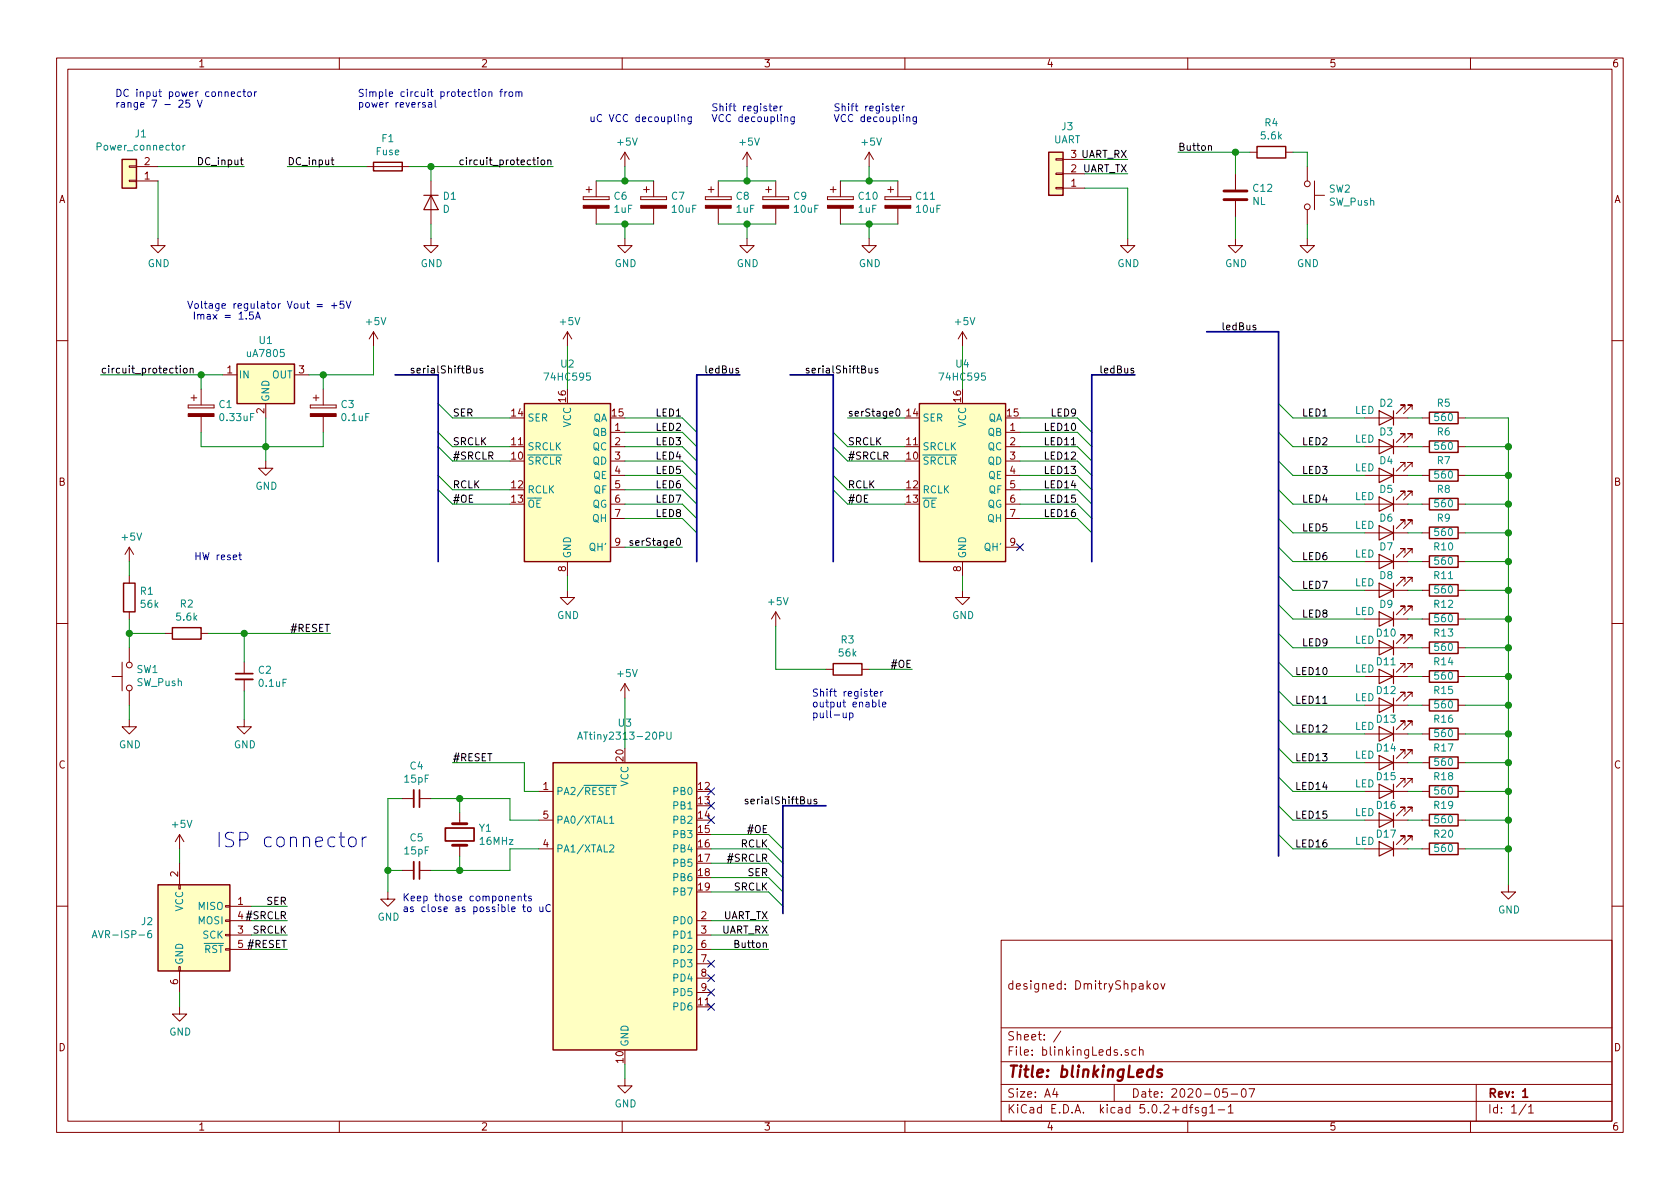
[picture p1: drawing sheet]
EESchema Schematic File Version 4
EELAYER 26 0
EELAYER END
$Descr A4 11693 8268
encoding utf-8
Sheet 1 1
Title "blinkingLeds"
Date "2020-05-07"
Rev "1"
Comp ""
Comment1 ""
Comment2 "designed: DmitryShpakov"
Comment3 ""
Comment4 ""
$EndDescr
$Comp
L Connector_Generic:Conn_01x02 J1
U 1 1
P 900 1250
F 0 "J1" H 820 925 50  0000 C CNN
F 1 "Power_connector" H 820 1016 50  0000 C CNN
F 2 "" H 900 1250 50  0001 C CNN
F 3 "~" H 900 1250 50  0001 C CNN
	1    900  1250
	-1   0    0    1   
$EndComp
$Comp
L power:GND #PWR0101
U 1 1
P 1100 1650
F 0 "#PWR0101" H 1100 1400 50  0001 C CNN
F 1 "GND" H 1105 1477 50  0000 C CNN
F 2 "" H 1100 1650 50  0001 C CNN
F 3 "" H 1100 1650 50  0001 C CNN
	1    1100 1650
	1    0    0    -1  
$EndComp
Wire Wire Line
	1100 1150 1700 1150
Text Label 1700 1150 2    50   ~ 0
DC_input
Text Notes 800  750  0    50   ~ 0
DC input power connector\nrange 7 - 25 V
$Comp
L Device:Fuse F1
U 1 1
P 2700 1150
F 0 "F1" V 2503 1150 50  0000 C CNN
F 1 "Fuse" V 2594 1150 50  0000 C CNN
F 2 "" V 2630 1150 50  0001 C CNN
F 3 "~" H 2700 1150 50  0001 C CNN
	1    2700 1150
	0    1    1    0   
$EndComp
$Comp
L Device:D D1
U 1 1
P 3000 1400
F 0 "D1" V 2954 1479 50  0000 L CNN
F 1 "D" V 3045 1479 50  0000 L CNN
F 2 "" H 3000 1400 50  0001 C CNN
F 3 "~" H 3000 1400 50  0001 C CNN
	1    3000 1400
	0    1    1    0   
$EndComp
$Comp
L power:GND #PWR0102
U 1 1
P 3000 1650
F 0 "#PWR0102" H 3000 1400 50  0001 C CNN
F 1 "GND" H 3005 1477 50  0000 C CNN
F 2 "" H 3000 1650 50  0001 C CNN
F 3 "" H 3000 1650 50  0001 C CNN
	1    3000 1650
	1    0    0    -1  
$EndComp
Wire Wire Line
	2550 1150 2000 1150
Text Label 2000 1150 0    50   ~ 0
DC_input
Wire Wire Line
	2850 1150 3000 1150
Wire Wire Line
	3000 1250 3000 1150
Connection ~ 3000 1150
Wire Wire Line
	3000 1150 3850 1150
Wire Wire Line
	3000 1550 3000 1650
Wire Wire Line
	1100 1250 1100 1650
Text Label 3850 1150 2    50   ~ 0
circuit_protection
Text Notes 2450 750  0    50   ~ 0
 Simple circuit protection from\n power reversal
$Comp
L Regulator_Linear:uA7805 U1
U 1 1
P 1850 2600
F 0 "U1" H 1850 2842 50  0000 C CNN
F 1 "uA7805" H 1850 2751 50  0000 C CNN
F 2 "" H 1875 2450 50  0001 L CIN
F 3 "http://www.ti.com/lit/ds/symlink/ua78.pdf" H 1850 2550 50  0001 C CNN
	1    1850 2600
	1    0    0    -1  
$EndComp
$Comp
L Device:CP C1
U 1 1
P 1400 2850
F 0 "C1" H 1518 2896 50  0000 L CNN
F 1 "0.33uF" H 1518 2805 50  0000 L CNN
F 2 "" H 1438 2700 50  0001 C CNN
F 3 "~" H 1400 2850 50  0001 C CNN
	1    1400 2850
	1    0    0    -1  
$EndComp
$Comp
L Device:CP C3
U 1 1
P 2250 2850
F 0 "C3" H 2368 2896 50  0000 L CNN
F 1 "0.1uF" H 2368 2805 50  0000 L CNN
F 2 "" H 2288 2700 50  0001 C CNN
F 3 "~" H 2250 2850 50  0001 C CNN
	1    2250 2850
	1    0    0    -1  
$EndComp
Wire Wire Line
	1400 3000 1400 3100
Wire Wire Line
	1400 3100 1850 3100
Wire Wire Line
	2250 3100 2250 3000
Wire Wire Line
	1850 2900 1850 3100
Connection ~ 1850 3100
Wire Wire Line
	1850 3100 2250 3100
$Comp
L power:GND #PWR0103
U 1 1
P 1850 3200
F 0 "#PWR0103" H 1850 2950 50  0001 C CNN
F 1 "GND" H 1855 3027 50  0000 C CNN
F 2 "" H 1850 3200 50  0001 C CNN
F 3 "" H 1850 3200 50  0001 C CNN
	1    1850 3200
	1    0    0    -1  
$EndComp
Wire Wire Line
	1850 3200 1850 3100
Wire Wire Line
	2150 2600 2250 2600
Wire Wire Line
	2250 2700 2250 2600
Connection ~ 2250 2600
Wire Wire Line
	2250 2600 2600 2600
Wire Wire Line
	1550 2600 1400 2600
Wire Wire Line
	1400 2700 1400 2600
Connection ~ 1400 2600
Wire Wire Line
	1400 2600 700  2600
Text Label 700  2600 0    50   ~ 0
circuit_protection
$Comp
L power:+5V #PWR0104
U 1 1
P 2600 2400
F 0 "#PWR0104" H 2600 2250 50  0001 C CNN
F 1 "+5V" H 2615 2573 50  0000 C CNN
F 2 "" H 2600 2400 50  0001 C CNN
F 3 "" H 2600 2400 50  0001 C CNN
	1    2600 2400
	1    0    0    -1  
$EndComp
Wire Wire Line
	2600 2400 2600 2600
Text Notes 1300 2300 0    50   ~ 0
Voltage regulator Vout = +5V\n Imax = 1.5A\n 
$Comp
L MCU_Microchip_ATtiny:ATtiny2313-20PU U3
U 1 1
P 4350 6300
F 0 "U3" H 4350 7578 50  0000 C CNN
F 1 "ATtiny2313-20PU" H 4350 7487 50  0000 C CNN
F 2 "Package_DIP:DIP-20_W7.62mm" H 4350 6300 50  0001 C CIN
F 3 "http://ww1.microchip.com/downloads/en/DeviceDoc/Atmel-2543-AVR-ATtiny2313_Datasheet.pdf" H 4350 6300 50  0001 C CNN
	1    4350 6300
	1    0    0    -1  
$EndComp
$Comp
L power:GND #PWR0105
U 1 1
P 4350 7500
F 0 "#PWR0105" H 4350 7250 50  0001 C CNN
F 1 "GND" H 4355 7327 50  0000 C CNN
F 2 "" H 4350 7500 50  0001 C CNN
F 3 "" H 4350 7500 50  0001 C CNN
	1    4350 7500
	1    0    0    -1  
$EndComp
Wire Wire Line
	4350 7400 4350 7500
$Comp
L Device:Crystal Y1
U 1 1
P 3200 5800
F 0 "Y1" V 3154 5931 50  0000 L CNN
F 1 "16MHz" V 3245 5931 50  0000 L CNN
F 2 "" H 3200 5800 50  0001 C CNN
F 3 "~" H 3200 5800 50  0001 C CNN
	1    3200 5800
	0    1    1    0   
$EndComp
$Comp
L Device:C_Small C4
U 1 1
P 2900 5550
F 0 "C4" V 2671 5550 50  0000 C CNN
F 1 "15pF" V 2762 5550 50  0000 C CNN
F 2 "" H 2900 5550 50  0001 C CNN
F 3 "~" H 2900 5550 50  0001 C CNN
	1    2900 5550
	0    1    1    0   
$EndComp
$Comp
L Device:C_Small C5
U 1 1
P 2900 6050
F 0 "C5" V 2671 6050 50  0000 C CNN
F 1 "15pF" V 2762 6050 50  0000 C CNN
F 2 "" H 2900 6050 50  0001 C CNN
F 3 "~" H 2900 6050 50  0001 C CNN
	1    2900 6050
	0    1    1    0   
$EndComp
Wire Wire Line
	3000 5550 3200 5550
Wire Wire Line
	3550 5550 3550 5700
Wire Wire Line
	3550 5700 3750 5700
Wire Wire Line
	3550 6050 3550 5900
Wire Wire Line
	3550 5900 3750 5900
Wire Wire Line
	2800 5550 2700 5550
Wire Wire Line
	2700 5550 2700 6050
Wire Wire Line
	2700 6050 2800 6050
$Comp
L power:GND #PWR0106
U 1 1
P 2700 6200
F 0 "#PWR0106" H 2700 5950 50  0001 C CNN
F 1 "GND" H 2705 6027 50  0000 C CNN
F 2 "" H 2700 6200 50  0001 C CNN
F 3 "" H 2700 6200 50  0001 C CNN
	1    2700 6200
	1    0    0    -1  
$EndComp
Wire Wire Line
	2700 6200 2700 6050
Connection ~ 2700 6050
Wire Wire Line
	3000 6050 3200 6050
Wire Wire Line
	3200 5650 3200 5550
Connection ~ 3200 5550
Wire Wire Line
	3200 5550 3550 5550
Wire Wire Line
	3200 5950 3200 6050
Connection ~ 3200 6050
Wire Wire Line
	3200 6050 3550 6050
Text Notes 2800 6350 0    50   ~ 0
Keep those components\nas close as possible to uC
Wire Wire Line
	3750 5500 3650 5500
Wire Wire Line
	3650 5500 3650 5300
Wire Wire Line
	3650 5300 3150 5300
Text Label 3150 5300 0    50   ~ 0
#RESET
$Comp
L power:+5V #PWR0107
U 1 1
P 4350 4850
F 0 "#PWR0107" H 4350 4700 50  0001 C CNN
F 1 "+5V" H 4365 5023 50  0000 C CNN
F 2 "" H 4350 4850 50  0001 C CNN
F 3 "" H 4350 4850 50  0001 C CNN
	1    4350 4850
	1    0    0    -1  
$EndComp
Wire Wire Line
	4350 4850 4350 5200
$Comp
L Device:CP C6
U 1 1
P 4150 1400
F 0 "C6" H 4268 1446 50  0000 L CNN
F 1 "1uF" H 4268 1355 50  0000 L CNN
F 2 "" H 4188 1250 50  0001 C CNN
F 3 "~" H 4150 1400 50  0001 C CNN
	1    4150 1400
	1    0    0    -1  
$EndComp
$Comp
L power:GND #PWR0108
U 1 1
P 4350 1650
F 0 "#PWR0108" H 4350 1400 50  0001 C CNN
F 1 "GND" H 4355 1477 50  0000 C CNN
F 2 "" H 4350 1650 50  0001 C CNN
F 3 "" H 4350 1650 50  0001 C CNN
	1    4350 1650
	1    0    0    -1  
$EndComp
$Comp
L power:+5V #PWR0109
U 1 1
P 4350 1150
F 0 "#PWR0109" H 4350 1000 50  0001 C CNN
F 1 "+5V" H 4365 1323 50  0000 C CNN
F 2 "" H 4350 1150 50  0001 C CNN
F 3 "" H 4350 1150 50  0001 C CNN
	1    4350 1150
	1    0    0    -1  
$EndComp
$Comp
L Device:CP C7
U 1 1
P 4550 1400
F 0 "C7" H 4668 1446 50  0000 L CNN
F 1 "10uF" H 4668 1355 50  0000 L CNN
F 2 "" H 4588 1250 50  0001 C CNN
F 3 "~" H 4550 1400 50  0001 C CNN
	1    4550 1400
	1    0    0    -1  
$EndComp
Wire Wire Line
	4150 1250 4350 1250
Wire Wire Line
	4150 1550 4350 1550
Wire Wire Line
	4350 1150 4350 1250
Connection ~ 4350 1250
Wire Wire Line
	4350 1250 4550 1250
Wire Wire Line
	4350 1650 4350 1550
Connection ~ 4350 1550
Wire Wire Line
	4350 1550 4550 1550
Text Notes 4100 850  0    50   ~ 0
uC VCC decoupling
$Comp
L Device:R R1
U 1 1
P 900 4150
F 0 "R1" H 970 4196 50  0000 L CNN
F 1 "56k" H 970 4105 50  0000 L CNN
F 2 "" V 830 4150 50  0001 C CNN
F 3 "~" H 900 4150 50  0001 C CNN
	1    900  4150
	1    0    0    -1  
$EndComp
$Comp
L Device:R R2
U 1 1
P 1300 4400
F 0 "R2" V 1093 4400 50  0000 C CNN
F 1 "5.6k" V 1184 4400 50  0000 C CNN
F 2 "" V 1230 4400 50  0001 C CNN
F 3 "~" H 1300 4400 50  0001 C CNN
	1    1300 4400
	0    1    1    0   
$EndComp
$Comp
L Switch:SW_Push SW1
U 1 1
P 900 4700
F 0 "SW1" V 946 4652 50  0000 R CNN
F 1 "SW_Push" V 855 4652 50  0000 R CNN
F 2 "" H 900 4900 50  0001 C CNN
F 3 "" H 900 4900 50  0001 C CNN
	1    900  4700
	0    -1   -1   0   
$EndComp
$Comp
L power:+5V #PWR0110
U 1 1
P 900 3900
F 0 "#PWR0110" H 900 3750 50  0001 C CNN
F 1 "+5V" H 915 4073 50  0000 C CNN
F 2 "" H 900 3900 50  0001 C CNN
F 3 "" H 900 3900 50  0001 C CNN
	1    900  3900
	1    0    0    -1  
$EndComp
$Comp
L power:GND #PWR0111
U 1 1
P 900 5000
F 0 "#PWR0111" H 900 4750 50  0001 C CNN
F 1 "GND" H 905 4827 50  0000 C CNN
F 2 "" H 900 5000 50  0001 C CNN
F 3 "" H 900 5000 50  0001 C CNN
	1    900  5000
	1    0    0    -1  
$EndComp
$Comp
L Device:C_Small C2
U 1 1
P 1700 4700
F 0 "C2" H 1792 4746 50  0000 L CNN
F 1 "0.1uF" H 1792 4655 50  0000 L CNN
F 2 "" H 1700 4700 50  0001 C CNN
F 3 "~" H 1700 4700 50  0001 C CNN
	1    1700 4700
	1    0    0    -1  
$EndComp
Wire Wire Line
	900  3900 900  4000
Wire Wire Line
	900  4300 900  4400
Wire Wire Line
	900  4900 900  5000
Wire Wire Line
	1150 4400 900  4400
Connection ~ 900  4400
Wire Wire Line
	900  4400 900  4500
Wire Wire Line
	1450 4400 1700 4400
Wire Wire Line
	1700 4400 1700 4600
$Comp
L power:GND #PWR0112
U 1 1
P 1700 5000
F 0 "#PWR0112" H 1700 4750 50  0001 C CNN
F 1 "GND" H 1705 4827 50  0000 C CNN
F 2 "" H 1700 5000 50  0001 C CNN
F 3 "" H 1700 5000 50  0001 C CNN
	1    1700 5000
	1    0    0    -1  
$EndComp
Wire Wire Line
	1700 4800 1700 5000
Text Label 2300 4400 2    50   ~ 0
#RESET
Wire Wire Line
	1700 4400 2300 4400
Connection ~ 1700 4400
Text Notes 1350 3900 0    50   ~ 0
HW reset
$Comp
L Connector:AVR-ISP-6 J2
U 1 1
P 1350 6500
F 0 "J2" H 1070 6596 50  0000 R CNN
F 1 "AVR-ISP-6" H 1070 6505 50  0000 R CNN
F 2 "" V 1100 6550 50  0001 C CNN
F 3 " ~" H 75  5950 50  0001 C CNN
	1    1350 6500
	1    0    0    -1  
$EndComp
$Comp
L power:+5V #PWR0113
U 1 1
P 1250 5900
F 0 "#PWR0113" H 1250 5750 50  0001 C CNN
F 1 "+5V" H 1265 6073 50  0000 C CNN
F 2 "" H 1250 5900 50  0001 C CNN
F 3 "" H 1250 5900 50  0001 C CNN
	1    1250 5900
	1    0    0    -1  
$EndComp
$Comp
L power:GND #PWR0114
U 1 1
P 1250 7000
F 0 "#PWR0114" H 1250 6750 50  0001 C CNN
F 1 "GND" H 1255 6827 50  0000 C CNN
F 2 "" H 1250 7000 50  0001 C CNN
F 3 "" H 1250 7000 50  0001 C CNN
	1    1250 7000
	1    0    0    -1  
$EndComp
Wire Wire Line
	1250 5900 1250 6000
Wire Wire Line
	1250 6900 1250 7000
Wire Wire Line
	1750 6300 2000 6300
Wire Wire Line
	1750 6400 2000 6400
Wire Wire Line
	1750 6500 2000 6500
Wire Wire Line
	1750 6600 2000 6600
Text Notes 1500 5900 0    100  ~ 0
ISP connector
$Comp
L Connector_Generic:Conn_01x03 J3
U 1 1
P 7350 1200
F 0 "J3" H 7270 875 50  0000 C CNN
F 1 "UART" H 7270 966 50  0000 C CNN
F 2 "" H 7350 1200 50  0001 C CNN
F 3 "~" H 7350 1200 50  0001 C CNN
	1    7350 1200
	-1   0    0    1   
$EndComp
$Comp
L power:GND #PWR0115
U 1 1
P 7850 1650
F 0 "#PWR0115" H 7850 1400 50  0001 C CNN
F 1 "GND" H 7855 1477 50  0000 C CNN
F 2 "" H 7850 1650 50  0001 C CNN
F 3 "" H 7850 1650 50  0001 C CNN
	1    7850 1650
	1    0    0    -1  
$EndComp
Text Label 7850 1100 2    50   ~ 0
UART_RX
Text Label 7850 1200 2    50   ~ 0
UART_TX
Text Label 5350 6400 2    50   ~ 0
UART_TX
Text Label 5350 6500 2    50   ~ 0
UART_RX
Wire Wire Line
	4950 6400 5350 6400
Wire Wire Line
	4950 6500 5350 6500
Wire Wire Line
	4950 6600 5350 6600
Text Label 5350 6600 2    50   ~ 0
Button
$Comp
L Switch:SW_Push SW2
U 1 1
P 9100 1350
F 0 "SW2" V 9054 1498 50  0000 L CNN
F 1 "SW_Push" V 9145 1498 50  0000 L CNN
F 2 "" H 9100 1550 50  0001 C CNN
F 3 "" H 9100 1550 50  0001 C CNN
	1    9100 1350
	0    1    1    0   
$EndComp
$Comp
L Device:R R4
U 1 1
P 8850 1050
F 0 "R4" V 8643 1050 50  0000 C CNN
F 1 "5.6k" V 8734 1050 50  0000 C CNN
F 2 "" V 8780 1050 50  0001 C CNN
F 3 "~" H 8850 1050 50  0001 C CNN
	1    8850 1050
	0    1    1    0   
$EndComp
$Comp
L Device:C C12
U 1 1
P 8600 1350
F 0 "C12" H 8485 1304 50  0000 R CNN
F 1 "NL" H 8485 1395 50  0000 R CNN
F 2 "" H 8638 1200 50  0001 C CNN
F 3 "~" H 8600 1350 50  0001 C CNN
	1    8600 1350
	-1   0    0    1   
$EndComp
$Comp
L power:GND #PWR0116
U 1 1
P 9100 1650
F 0 "#PWR0116" H 9100 1400 50  0001 C CNN
F 1 "GND" H 9105 1477 50  0000 C CNN
F 2 "" H 9100 1650 50  0001 C CNN
F 3 "" H 9100 1650 50  0001 C CNN
	1    9100 1650
	1    0    0    -1  
$EndComp
Wire Wire Line
	9100 1550 9100 1650
Wire Wire Line
	9000 1050 9100 1050
Wire Wire Line
	9100 1050 9100 1150
Wire Wire Line
	8700 1050 8600 1050
Wire Wire Line
	8600 1200 8600 1050
$Comp
L power:GND #PWR0117
U 1 1
P 8600 1650
F 0 "#PWR0117" H 8600 1400 50  0001 C CNN
F 1 "GND" H 8605 1477 50  0000 C CNN
F 2 "" H 8600 1650 50  0001 C CNN
F 3 "" H 8600 1650 50  0001 C CNN
	1    8600 1650
	1    0    0    -1  
$EndComp
Wire Wire Line
	8600 1500 8600 1650
Text Label 8200 1050 0    50   ~ 0
Button
Wire Wire Line
	8600 1050 8200 1050
Connection ~ 8600 1050
$Comp
L 74xx:74HC595 U4
U 1 1
P 6700 3300
F 0 "U4" H 6700 4078 50  0000 C CNN
F 1 "74HC595" H 6700 3987 50  0000 C CNN
F 2 "" H 6700 3300 50  0001 C CNN
F 3 "http://www.ti.com/lit/ds/symlink/sn74hc595.pdf" H 6700 3300 50  0001 C CNN
	1    6700 3300
	1    0    0    -1  
$EndComp
$Comp
L power:+5V #PWR0118
U 1 1
P 6700 2400
F 0 "#PWR0118" H 6700 2250 50  0001 C CNN
F 1 "+5V" H 6715 2573 50  0000 C CNN
F 2 "" H 6700 2400 50  0001 C CNN
F 3 "" H 6700 2400 50  0001 C CNN
	1    6700 2400
	1    0    0    -1  
$EndComp
Wire Wire Line
	6700 2400 6700 2700
$Comp
L power:GND #PWR0119
U 1 1
P 6700 4100
F 0 "#PWR0119" H 6700 3850 50  0001 C CNN
F 1 "GND" H 6705 3927 50  0000 C CNN
F 2 "" H 6700 4100 50  0001 C CNN
F 3 "" H 6700 4100 50  0001 C CNN
	1    6700 4100
	1    0    0    -1  
$EndComp
Wire Wire Line
	6700 4000 6700 4100
Entry Wire Line
	5350 5800 5450 5900
Entry Wire Line
	5350 5900 5450 6000
Entry Wire Line
	5350 6000 5450 6100
Entry Wire Line
	5350 6100 5450 6200
Entry Wire Line
	5350 6200 5450 6300
Wire Bus Line
	5450 5600 5750 5600
Wire Wire Line
	4950 6200 5350 6200
Wire Wire Line
	4950 6100 5350 6100
Wire Wire Line
	4950 6000 5350 6000
Wire Wire Line
	4950 5900 5350 5900
Wire Wire Line
	4950 5800 5350 5800
Text Label 5350 6200 2    50   ~ 0
SRCLK
Text Label 5350 6100 2    50   ~ 0
SER
Text Label 5350 6000 2    50   ~ 0
#SRCLR
Text Label 5350 5900 2    50   ~ 0
RCLK
Text Label 5350 5800 2    50   ~ 0
#OE
Text Label 5700 5600 2    50   ~ 0
serialShiftBus
Text Label 2000 6600 2    50   ~ 0
#RESET
Text Label 2000 6500 2    50   ~ 0
SRCLK
Text Label 2000 6400 2    50   ~ 0
#SRCLR
Text Label 2000 6300 2    50   ~ 0
SER
Entry Wire Line
	5800 3000 5900 3100
Entry Wire Line
	5800 3100 5900 3200
Entry Wire Line
	5800 3300 5900 3400
Entry Wire Line
	5800 3400 5900 3500
Wire Bus Line
	5800 2600 5500 2600
Text Label 5600 2600 0    50   ~ 0
serialShiftBus
Text Label 5900 3100 0    50   ~ 0
SRCLK
Text Label 5900 3200 0    50   ~ 0
#SRCLR
Text Label 5900 3400 0    50   ~ 0
RCLK
Text Label 5900 3500 0    50   ~ 0
#OE
Wire Wire Line
	6300 2900 5900 2900
Wire Wire Line
	6300 3100 5900 3100
Wire Wire Line
	6300 3200 5900 3200
Wire Wire Line
	6300 3400 5900 3400
Wire Wire Line
	6300 3500 5900 3500
Entry Wire Line
	7500 2900 7600 3000
Entry Wire Line
	7500 3000 7600 3100
Entry Wire Line
	7500 3100 7600 3200
Entry Wire Line
	7500 3200 7600 3300
Entry Wire Line
	7500 3300 7600 3400
Entry Wire Line
	7500 3400 7600 3500
Entry Wire Line
	7500 3500 7600 3600
Entry Wire Line
	7500 3600 7600 3700
Wire Bus Line
	7600 2600 7900 2600
Text Label 7500 2900 2    50   ~ 0
LED9
Wire Wire Line
	7100 2900 7500 2900
Wire Wire Line
	7500 3000 7100 3000
Wire Wire Line
	7100 3100 7500 3100
Wire Wire Line
	7500 3200 7100 3200
Wire Wire Line
	7100 3300 7500 3300
Wire Wire Line
	7500 3400 7100 3400
Wire Wire Line
	7100 3500 7500 3500
Wire Wire Line
	7500 3600 7100 3600
Text Label 7500 3000 2    50   ~ 0
LED10
Text Label 7500 3100 2    50   ~ 0
LED11
Text Label 7500 3200 2    50   ~ 0
LED12
Text Label 7500 3300 2    50   ~ 0
LED13
Text Label 7500 3400 2    50   ~ 0
LED14
Text Label 7500 3500 2    50   ~ 0
LED15
Text Label 7500 3600 2    50   ~ 0
LED16
Text Label 7650 2600 0    50   ~ 0
ledBus
$Comp
L 74xx:74HC595 U2
U 1 1
P 3950 3300
F 0 "U2" H 3950 4078 50  0000 C CNN
F 1 "74HC595" H 3950 3987 50  0000 C CNN
F 2 "" H 3950 3300 50  0001 C CNN
F 3 "http://www.ti.com/lit/ds/symlink/sn74hc595.pdf" H 3950 3300 50  0001 C CNN
	1    3950 3300
	1    0    0    -1  
$EndComp
$Comp
L power:+5V #PWR0120
U 1 1
P 3950 2400
F 0 "#PWR0120" H 3950 2250 50  0001 C CNN
F 1 "+5V" H 3965 2573 50  0000 C CNN
F 2 "" H 3950 2400 50  0001 C CNN
F 3 "" H 3950 2400 50  0001 C CNN
	1    3950 2400
	1    0    0    -1  
$EndComp
Wire Wire Line
	3950 2400 3950 2700
$Comp
L power:GND #PWR0121
U 1 1
P 3950 4100
F 0 "#PWR0121" H 3950 3850 50  0001 C CNN
F 1 "GND" H 3955 3927 50  0000 C CNN
F 2 "" H 3950 4100 50  0001 C CNN
F 3 "" H 3950 4100 50  0001 C CNN
	1    3950 4100
	1    0    0    -1  
$EndComp
Wire Wire Line
	3950 4000 3950 4100
Entry Wire Line
	3050 2800 3150 2900
Entry Wire Line
	3050 3000 3150 3100
Entry Wire Line
	3050 3100 3150 3200
Entry Wire Line
	3050 3300 3150 3400
Entry Wire Line
	3050 3400 3150 3500
Wire Bus Line
	3050 2600 2750 2600
Text Label 2850 2600 0    50   ~ 0
serialShiftBus
Text Label 3150 2900 0    50   ~ 0
SER
Text Label 3150 3100 0    50   ~ 0
SRCLK
Text Label 3150 3200 0    50   ~ 0
#SRCLR
Text Label 3150 3400 0    50   ~ 0
RCLK
Text Label 3150 3500 0    50   ~ 0
#OE
Wire Wire Line
	3550 2900 3150 2900
Wire Wire Line
	3550 3100 3150 3100
Wire Wire Line
	3550 3200 3150 3200
Wire Wire Line
	3550 3400 3150 3400
Wire Wire Line
	3550 3500 3150 3500
Entry Wire Line
	4750 2900 4850 3000
Entry Wire Line
	4750 3000 4850 3100
Entry Wire Line
	4750 3100 4850 3200
Entry Wire Line
	4750 3200 4850 3300
Entry Wire Line
	4750 3300 4850 3400
Entry Wire Line
	4750 3400 4850 3500
Entry Wire Line
	4750 3500 4850 3600
Entry Wire Line
	4750 3600 4850 3700
Wire Bus Line
	4850 2600 5150 2600
Text Label 4750 2900 2    50   ~ 0
LED1
Wire Wire Line
	4350 2900 4750 2900
Wire Wire Line
	4750 3000 4350 3000
Wire Wire Line
	4350 3100 4750 3100
Wire Wire Line
	4750 3200 4350 3200
Wire Wire Line
	4350 3300 4750 3300
Wire Wire Line
	4750 3400 4350 3400
Wire Wire Line
	4350 3500 4750 3500
Wire Wire Line
	4750 3600 4350 3600
Text Label 4750 3000 2    50   ~ 0
LED2
Text Label 4750 3100 2    50   ~ 0
LED3
Text Label 4750 3200 2    50   ~ 0
LED4
Text Label 4750 3300 2    50   ~ 0
LED5
Text Label 4750 3400 2    50   ~ 0
LED6
Text Label 4750 3500 2    50   ~ 0
LED7
Text Label 4750 3600 2    50   ~ 0
LED8
Text Label 4900 2600 0    50   ~ 0
ledBus
Wire Wire Line
	4350 3800 4750 3800
Text Label 4750 3800 2    50   ~ 0
serStage0
Text Label 5900 2900 0    50   ~ 0
serStage0
Wire Wire Line
	7550 1100 7850 1100
Wire Wire Line
	7550 1200 7850 1200
Wire Wire Line
	7550 1300 7850 1300
Wire Wire Line
	7850 1300 7850 1650
NoConn ~ 7100 3800
$Comp
L Device:CP C8
U 1 1
P 5000 1400
F 0 "C8" H 5118 1446 50  0000 L CNN
F 1 "1uF" H 5118 1355 50  0000 L CNN
F 2 "" H 5038 1250 50  0001 C CNN
F 3 "~" H 5000 1400 50  0001 C CNN
	1    5000 1400
	1    0    0    -1  
$EndComp
$Comp
L power:GND #PWR0122
U 1 1
P 5200 1650
F 0 "#PWR0122" H 5200 1400 50  0001 C CNN
F 1 "GND" H 5205 1477 50  0000 C CNN
F 2 "" H 5200 1650 50  0001 C CNN
F 3 "" H 5200 1650 50  0001 C CNN
	1    5200 1650
	1    0    0    -1  
$EndComp
$Comp
L power:+5V #PWR0123
U 1 1
P 5200 1150
F 0 "#PWR0123" H 5200 1000 50  0001 C CNN
F 1 "+5V" H 5215 1323 50  0000 C CNN
F 2 "" H 5200 1150 50  0001 C CNN
F 3 "" H 5200 1150 50  0001 C CNN
	1    5200 1150
	1    0    0    -1  
$EndComp
$Comp
L Device:CP C9
U 1 1
P 5400 1400
F 0 "C9" H 5518 1446 50  0000 L CNN
F 1 "10uF" H 5518 1355 50  0000 L CNN
F 2 "" H 5438 1250 50  0001 C CNN
F 3 "~" H 5400 1400 50  0001 C CNN
	1    5400 1400
	1    0    0    -1  
$EndComp
Wire Wire Line
	5000 1250 5200 1250
Wire Wire Line
	5000 1550 5200 1550
Wire Wire Line
	5200 1150 5200 1250
Connection ~ 5200 1250
Wire Wire Line
	5200 1250 5400 1250
Wire Wire Line
	5200 1650 5200 1550
Connection ~ 5200 1550
Wire Wire Line
	5200 1550 5400 1550
Text Notes 4950 850  0    50   ~ 0
Shift register\nVCC decoupling
$Comp
L Device:CP C10
U 1 1
P 5850 1400
F 0 "C10" H 5968 1446 50  0000 L CNN
F 1 "1uF" H 5968 1355 50  0000 L CNN
F 2 "" H 5888 1250 50  0001 C CNN
F 3 "~" H 5850 1400 50  0001 C CNN
	1    5850 1400
	1    0    0    -1  
$EndComp
$Comp
L power:GND #PWR0124
U 1 1
P 6050 1650
F 0 "#PWR0124" H 6050 1400 50  0001 C CNN
F 1 "GND" H 6055 1477 50  0000 C CNN
F 2 "" H 6050 1650 50  0001 C CNN
F 3 "" H 6050 1650 50  0001 C CNN
	1    6050 1650
	1    0    0    -1  
$EndComp
$Comp
L power:+5V #PWR0125
U 1 1
P 6050 1150
F 0 "#PWR0125" H 6050 1000 50  0001 C CNN
F 1 "+5V" H 6065 1323 50  0000 C CNN
F 2 "" H 6050 1150 50  0001 C CNN
F 3 "" H 6050 1150 50  0001 C CNN
	1    6050 1150
	1    0    0    -1  
$EndComp
$Comp
L Device:CP C11
U 1 1
P 6250 1400
F 0 "C11" H 6368 1446 50  0000 L CNN
F 1 "10uF" H 6368 1355 50  0000 L CNN
F 2 "" H 6288 1250 50  0001 C CNN
F 3 "~" H 6250 1400 50  0001 C CNN
	1    6250 1400
	1    0    0    -1  
$EndComp
Wire Wire Line
	5850 1250 6050 1250
Wire Wire Line
	5850 1550 6050 1550
Wire Wire Line
	6050 1150 6050 1250
Connection ~ 6050 1250
Wire Wire Line
	6050 1250 6250 1250
Wire Wire Line
	6050 1650 6050 1550
Connection ~ 6050 1550
Wire Wire Line
	6050 1550 6250 1550
Text Notes 5800 850  0    50   ~ 0
Shift register\nVCC decoupling
Entry Wire Line
	8900 2800 9000 2900
Entry Wire Line
	8900 3000 9000 3100
Entry Wire Line
	8900 3200 9000 3300
Entry Wire Line
	8900 3400 9000 3500
Entry Wire Line
	8900 3600 9000 3700
Entry Wire Line
	8900 3800 9000 3900
Entry Wire Line
	8900 4000 9000 4100
Entry Wire Line
	8900 4200 9000 4300
Entry Wire Line
	8900 4400 9000 4500
Entry Wire Line
	8900 4600 9000 4700
Entry Wire Line
	8900 4800 9000 4900
Entry Wire Line
	8900 5000 9000 5100
Entry Wire Line
	8900 5200 9000 5300
Entry Wire Line
	8900 5400 9000 5500
Entry Wire Line
	8900 5600 9000 5700
Entry Wire Line
	8900 5800 9000 5900
Text Label 8500 2300 0    50   ~ 0
ledBus
Text Label 9250 5900 2    50   ~ 0
LED16
Text Label 9250 5700 2    50   ~ 0
LED15
Text Label 9250 5500 2    50   ~ 0
LED14
Text Label 9250 5300 2    50   ~ 0
LED13
Text Label 9250 5100 2    50   ~ 0
LED12
Text Label 9250 4900 2    50   ~ 0
LED11
Text Label 9250 4700 2    50   ~ 0
LED10
Text Label 9250 4500 2    50   ~ 0
LED9
Text Label 9250 4300 2    50   ~ 0
LED8
Text Label 9250 4100 2    50   ~ 0
LED7
Text Label 9250 3900 2    50   ~ 0
LED6
Text Label 9250 3700 2    50   ~ 0
LED5
Text Label 9250 3500 2    50   ~ 0
LED4
Text Label 9250 3300 2    50   ~ 0
LED3
Text Label 9250 3100 2    50   ~ 0
LED2
Text Label 9250 2900 2    50   ~ 0
LED1
$Comp
L Device:LED D4
U 1 1
P 9650 3300
F 0 "D4" H 9650 3200 50  0000 C CNN
F 1 "LED" H 9800 3250 50  0000 C CNN
F 2 "" H 9650 3300 50  0001 C CNN
F 3 "~" H 9650 3300 50  0001 C CNN
	1    9650 3300
	-1   0    0    1   
$EndComp
$Comp
L Device:LED D5
U 1 1
P 9650 3500
F 0 "D5" H 9650 3400 50  0000 C CNN
F 1 "LED" H 9800 3450 50  0000 C CNN
F 2 "" H 9650 3500 50  0001 C CNN
F 3 "~" H 9650 3500 50  0001 C CNN
	1    9650 3500
	-1   0    0    1   
$EndComp
$Comp
L Device:R R7
U 1 1
P 10050 3300
F 0 "R7" V 10150 3300 50  0000 C CNN
F 1 "560" V 10050 3300 50  0000 C CNN
F 2 "" V 9980 3300 50  0001 C CNN
F 3 "~" H 10050 3300 50  0001 C CNN
	1    10050 3300
	0    -1   -1   0   
$EndComp
$Comp
L Device:R R8
U 1 1
P 10050 3500
F 0 "R8" V 10150 3500 50  0000 C CNN
F 1 "560" V 10050 3500 50  0000 C CNN
F 2 "" V 9980 3500 50  0001 C CNN
F 3 "~" H 10050 3500 50  0001 C CNN
	1    10050 3500
	0    -1   -1   0   
$EndComp
Wire Wire Line
	9800 3300 9900 3300
Wire Wire Line
	9800 3500 9900 3500
$Comp
L Device:LED D2
U 1 1
P 9650 2900
F 0 "D2" H 9650 2800 50  0000 C CNN
F 1 "LED" H 9800 2850 50  0000 C CNN
F 2 "" H 9650 2900 50  0001 C CNN
F 3 "~" H 9650 2900 50  0001 C CNN
	1    9650 2900
	-1   0    0    1   
$EndComp
$Comp
L Device:LED D3
U 1 1
P 9650 3100
F 0 "D3" H 9650 3000 50  0000 C CNN
F 1 "LED" H 9800 3050 50  0000 C CNN
F 2 "" H 9650 3100 50  0001 C CNN
F 3 "~" H 9650 3100 50  0001 C CNN
	1    9650 3100
	-1   0    0    1   
$EndComp
$Comp
L Device:R R5
U 1 1
P 10050 2900
F 0 "R5" V 10150 2900 50  0000 C CNN
F 1 "560" V 10050 2900 50  0000 C CNN
F 2 "" V 9980 2900 50  0001 C CNN
F 3 "~" H 10050 2900 50  0001 C CNN
	1    10050 2900
	0    -1   -1   0   
$EndComp
$Comp
L Device:R R6
U 1 1
P 10050 3100
F 0 "R6" V 10150 3100 50  0000 C CNN
F 1 "560" V 10050 3100 50  0000 C CNN
F 2 "" V 9980 3100 50  0001 C CNN
F 3 "~" H 10050 3100 50  0001 C CNN
	1    10050 3100
	0    -1   -1   0   
$EndComp
Wire Wire Line
	9800 2900 9900 2900
Wire Wire Line
	9800 3100 9900 3100
$Comp
L Device:LED D8
U 1 1
P 9650 4100
F 0 "D8" H 9650 4000 50  0000 C CNN
F 1 "LED" H 9800 4050 50  0000 C CNN
F 2 "" H 9650 4100 50  0001 C CNN
F 3 "~" H 9650 4100 50  0001 C CNN
	1    9650 4100
	-1   0    0    1   
$EndComp
$Comp
L Device:LED D9
U 1 1
P 9650 4300
F 0 "D9" H 9650 4200 50  0000 C CNN
F 1 "LED" H 9800 4250 50  0000 C CNN
F 2 "" H 9650 4300 50  0001 C CNN
F 3 "~" H 9650 4300 50  0001 C CNN
	1    9650 4300
	-1   0    0    1   
$EndComp
$Comp
L Device:R R11
U 1 1
P 10050 4100
F 0 "R11" V 10150 4100 50  0000 C CNN
F 1 "560" V 10050 4100 50  0000 C CNN
F 2 "" V 9980 4100 50  0001 C CNN
F 3 "~" H 10050 4100 50  0001 C CNN
	1    10050 4100
	0    -1   -1   0   
$EndComp
$Comp
L Device:R R12
U 1 1
P 10050 4300
F 0 "R12" V 10150 4300 50  0000 C CNN
F 1 "560" V 10050 4300 50  0000 C CNN
F 2 "" V 9980 4300 50  0001 C CNN
F 3 "~" H 10050 4300 50  0001 C CNN
	1    10050 4300
	0    -1   -1   0   
$EndComp
Wire Wire Line
	9800 4100 9900 4100
Wire Wire Line
	9800 4300 9900 4300
$Comp
L Device:LED D6
U 1 1
P 9650 3700
F 0 "D6" H 9650 3600 50  0000 C CNN
F 1 "LED" H 9800 3650 50  0000 C CNN
F 2 "" H 9650 3700 50  0001 C CNN
F 3 "~" H 9650 3700 50  0001 C CNN
	1    9650 3700
	-1   0    0    1   
$EndComp
$Comp
L Device:LED D7
U 1 1
P 9650 3900
F 0 "D7" H 9650 3800 50  0000 C CNN
F 1 "LED" H 9800 3850 50  0000 C CNN
F 2 "" H 9650 3900 50  0001 C CNN
F 3 "~" H 9650 3900 50  0001 C CNN
	1    9650 3900
	-1   0    0    1   
$EndComp
$Comp
L Device:R R9
U 1 1
P 10050 3700
F 0 "R9" V 10150 3700 50  0000 C CNN
F 1 "560" V 10050 3700 50  0000 C CNN
F 2 "" V 9980 3700 50  0001 C CNN
F 3 "~" H 10050 3700 50  0001 C CNN
	1    10050 3700
	0    -1   -1   0   
$EndComp
$Comp
L Device:R R10
U 1 1
P 10050 3900
F 0 "R10" V 10150 3900 50  0000 C CNN
F 1 "560" V 10050 3900 50  0000 C CNN
F 2 "" V 9980 3900 50  0001 C CNN
F 3 "~" H 10050 3900 50  0001 C CNN
	1    10050 3900
	0    -1   -1   0   
$EndComp
Wire Wire Line
	9800 3700 9900 3700
Wire Wire Line
	9800 3900 9900 3900
$Comp
L Device:LED D12
U 1 1
P 9650 4900
F 0 "D12" H 9650 4800 50  0000 C CNN
F 1 "LED" H 9800 4850 50  0000 C CNN
F 2 "" H 9650 4900 50  0001 C CNN
F 3 "~" H 9650 4900 50  0001 C CNN
	1    9650 4900
	-1   0    0    1   
$EndComp
$Comp
L Device:LED D13
U 1 1
P 9650 5100
F 0 "D13" H 9650 5000 50  0000 C CNN
F 1 "LED" H 9800 5050 50  0000 C CNN
F 2 "" H 9650 5100 50  0001 C CNN
F 3 "~" H 9650 5100 50  0001 C CNN
	1    9650 5100
	-1   0    0    1   
$EndComp
$Comp
L Device:R R15
U 1 1
P 10050 4900
F 0 "R15" V 10150 4900 50  0000 C CNN
F 1 "560" V 10050 4900 50  0000 C CNN
F 2 "" V 9980 4900 50  0001 C CNN
F 3 "~" H 10050 4900 50  0001 C CNN
	1    10050 4900
	0    -1   -1   0   
$EndComp
$Comp
L Device:R R16
U 1 1
P 10050 5100
F 0 "R16" V 10150 5100 50  0000 C CNN
F 1 "560" V 10050 5100 50  0000 C CNN
F 2 "" V 9980 5100 50  0001 C CNN
F 3 "~" H 10050 5100 50  0001 C CNN
	1    10050 5100
	0    -1   -1   0   
$EndComp
Wire Wire Line
	9800 4900 9900 4900
Wire Wire Line
	9800 5100 9900 5100
$Comp
L Device:LED D10
U 1 1
P 9650 4500
F 0 "D10" H 9650 4400 50  0000 C CNN
F 1 "LED" H 9800 4450 50  0000 C CNN
F 2 "" H 9650 4500 50  0001 C CNN
F 3 "~" H 9650 4500 50  0001 C CNN
	1    9650 4500
	-1   0    0    1   
$EndComp
$Comp
L Device:LED D11
U 1 1
P 9650 4700
F 0 "D11" H 9650 4600 50  0000 C CNN
F 1 "LED" H 9800 4650 50  0000 C CNN
F 2 "" H 9650 4700 50  0001 C CNN
F 3 "~" H 9650 4700 50  0001 C CNN
	1    9650 4700
	-1   0    0    1   
$EndComp
$Comp
L Device:R R13
U 1 1
P 10050 4500
F 0 "R13" V 10150 4500 50  0000 C CNN
F 1 "560" V 10050 4500 50  0000 C CNN
F 2 "" V 9980 4500 50  0001 C CNN
F 3 "~" H 10050 4500 50  0001 C CNN
	1    10050 4500
	0    -1   -1   0   
$EndComp
$Comp
L Device:R R14
U 1 1
P 10050 4700
F 0 "R14" V 10150 4700 50  0000 C CNN
F 1 "560" V 10050 4700 50  0000 C CNN
F 2 "" V 9980 4700 50  0001 C CNN
F 3 "~" H 10050 4700 50  0001 C CNN
	1    10050 4700
	0    -1   -1   0   
$EndComp
Wire Wire Line
	9800 4500 9900 4500
Wire Wire Line
	9800 4700 9900 4700
$Comp
L Device:LED D16
U 1 1
P 9650 5700
F 0 "D16" H 9650 5600 50  0000 C CNN
F 1 "LED" H 9800 5650 50  0000 C CNN
F 2 "" H 9650 5700 50  0001 C CNN
F 3 "~" H 9650 5700 50  0001 C CNN
	1    9650 5700
	-1   0    0    1   
$EndComp
$Comp
L Device:LED D17
U 1 1
P 9650 5900
F 0 "D17" H 9650 5800 50  0000 C CNN
F 1 "LED" H 9800 5850 50  0000 C CNN
F 2 "" H 9650 5900 50  0001 C CNN
F 3 "~" H 9650 5900 50  0001 C CNN
	1    9650 5900
	-1   0    0    1   
$EndComp
$Comp
L Device:R R19
U 1 1
P 10050 5700
F 0 "R19" V 10150 5700 50  0000 C CNN
F 1 "560" V 10050 5700 50  0000 C CNN
F 2 "" V 9980 5700 50  0001 C CNN
F 3 "~" H 10050 5700 50  0001 C CNN
	1    10050 5700
	0    -1   -1   0   
$EndComp
$Comp
L Device:R R20
U 1 1
P 10050 5900
F 0 "R20" V 10150 5900 50  0000 C CNN
F 1 "560" V 10050 5900 50  0000 C CNN
F 2 "" V 9980 5900 50  0001 C CNN
F 3 "~" H 10050 5900 50  0001 C CNN
	1    10050 5900
	0    -1   -1   0   
$EndComp
Wire Wire Line
	9800 5700 9900 5700
Wire Wire Line
	9800 5900 9900 5900
$Comp
L Device:LED D14
U 1 1
P 9650 5300
F 0 "D14" H 9650 5200 50  0000 C CNN
F 1 "LED" H 9800 5250 50  0000 C CNN
F 2 "" H 9650 5300 50  0001 C CNN
F 3 "~" H 9650 5300 50  0001 C CNN
	1    9650 5300
	-1   0    0    1   
$EndComp
$Comp
L Device:LED D15
U 1 1
P 9650 5500
F 0 "D15" H 9650 5400 50  0000 C CNN
F 1 "LED" H 9800 5450 50  0000 C CNN
F 2 "" H 9650 5500 50  0001 C CNN
F 3 "~" H 9650 5500 50  0001 C CNN
	1    9650 5500
	-1   0    0    1   
$EndComp
$Comp
L Device:R R17
U 1 1
P 10050 5300
F 0 "R17" V 10150 5300 50  0000 C CNN
F 1 "560" V 10050 5300 50  0000 C CNN
F 2 "" V 9980 5300 50  0001 C CNN
F 3 "~" H 10050 5300 50  0001 C CNN
	1    10050 5300
	0    -1   -1   0   
$EndComp
$Comp
L Device:R R18
U 1 1
P 10050 5500
F 0 "R18" V 10150 5500 50  0000 C CNN
F 1 "560" V 10050 5500 50  0000 C CNN
F 2 "" V 9980 5500 50  0001 C CNN
F 3 "~" H 10050 5500 50  0001 C CNN
	1    10050 5500
	0    -1   -1   0   
$EndComp
Wire Wire Line
	9800 5300 9900 5300
Wire Wire Line
	9800 5500 9900 5500
Wire Wire Line
	10200 2900 10500 2900
Wire Wire Line
	10500 2900 10500 3100
Wire Wire Line
	10200 5900 10500 5900
Connection ~ 10500 5700
Wire Wire Line
	10500 5700 10500 5900
Wire Wire Line
	10200 5700 10500 5700
Wire Wire Line
	10200 5500 10500 5500
Connection ~ 10500 5500
Wire Wire Line
	10500 5500 10500 5700
Wire Wire Line
	10200 5300 10500 5300
Connection ~ 10500 5300
Wire Wire Line
	10500 5300 10500 5500
Wire Wire Line
	10200 5100 10500 5100
Wire Wire Line
	10200 4900 10500 4900
Connection ~ 10500 4900
Wire Wire Line
	10500 4900 10500 5100
Wire Wire Line
	10200 4700 10500 4700
Connection ~ 10500 4700
Wire Wire Line
	10500 4700 10500 4900
Wire Wire Line
	10200 4500 10500 4500
Connection ~ 10500 4500
Wire Wire Line
	10500 4500 10500 4700
Wire Wire Line
	10200 4300 10500 4300
Connection ~ 10500 4300
Wire Wire Line
	10500 4300 10500 4500
Wire Wire Line
	10200 4100 10500 4100
Connection ~ 10500 4100
Wire Wire Line
	10500 4100 10500 4300
Wire Wire Line
	10200 3900 10500 3900
Connection ~ 10500 3900
Wire Wire Line
	10500 3900 10500 4100
Wire Wire Line
	10200 3700 10500 3700
Connection ~ 10500 3700
Wire Wire Line
	10500 3700 10500 3900
Wire Wire Line
	10200 3500 10500 3500
Wire Wire Line
	10200 3300 10500 3300
Connection ~ 10500 3300
Wire Wire Line
	10500 3300 10500 3500
Wire Wire Line
	10200 3100 10500 3100
Connection ~ 10500 3100
Wire Wire Line
	10500 3100 10500 3300
$Comp
L power:GND #PWR0126
U 1 1
P 10500 6150
F 0 "#PWR0126" H 10500 5900 50  0001 C CNN
F 1 "GND" H 10505 5977 50  0000 C CNN
F 2 "" H 10500 6150 50  0001 C CNN
F 3 "" H 10500 6150 50  0001 C CNN
	1    10500 6150
	1    0    0    -1  
$EndComp
Wire Wire Line
	10500 6150 10500 5900
Connection ~ 10500 5900
Wire Wire Line
	10500 3500 10500 3700
Connection ~ 10500 3500
Wire Wire Line
	10500 5100 10500 5300
Connection ~ 10500 5100
Wire Wire Line
	9000 2900 9500 2900
Wire Wire Line
	9000 3100 9500 3100
Wire Wire Line
	9000 3300 9500 3300
Wire Wire Line
	9000 3500 9500 3500
Wire Wire Line
	9000 3700 9500 3700
Wire Wire Line
	9000 3900 9500 3900
Wire Wire Line
	9000 4100 9500 4100
Wire Wire Line
	9000 4300 9500 4300
Wire Wire Line
	9000 4500 9500 4500
Wire Wire Line
	9000 4700 9500 4700
Wire Wire Line
	9000 4900 9500 4900
Wire Wire Line
	9000 5100 9500 5100
Wire Wire Line
	9000 5300 9500 5300
Wire Wire Line
	9000 5500 9500 5500
Wire Wire Line
	9000 5700 9500 5700
Wire Wire Line
	9000 5900 9500 5900
Wire Bus Line
	8900 2300 8400 2300
$Comp
L Device:R R3
U 1 1
P 5900 4650
F 0 "R3" V 5693 4650 50  0000 C CNN
F 1 "56k" V 5784 4650 50  0000 C CNN
F 2 "" V 5830 4650 50  0001 C CNN
F 3 "~" H 5900 4650 50  0001 C CNN
	1    5900 4650
	0    1    1    0   
$EndComp
$Comp
L power:+5V #PWR0127
U 1 1
P 5400 4350
F 0 "#PWR0127" H 5400 4200 50  0001 C CNN
F 1 "+5V" H 5415 4523 50  0000 C CNN
F 2 "" H 5400 4350 50  0001 C CNN
F 3 "" H 5400 4350 50  0001 C CNN
	1    5400 4350
	1    0    0    -1  
$EndComp
Wire Wire Line
	5750 4650 5400 4650
Wire Wire Line
	5400 4650 5400 4350
Text Label 6350 4650 2    50   ~ 0
#OE
Wire Wire Line
	6050 4650 6350 4650
Text Notes 5650 5000 0    50   ~ 0
Shift register\noutput enable\npull-up
NoConn ~ 4950 6700
NoConn ~ 4950 6800
NoConn ~ 4950 6900
NoConn ~ 4950 7000
NoConn ~ 4950 5700
NoConn ~ 4950 5600
NoConn ~ 4950 5500
Wire Bus Line
	5800 2600 5800 3900
Wire Bus Line
	5450 5600 5450 6350
Wire Bus Line
	3050 2600 3050 3900
Wire Bus Line
	7600 2600 7600 3900
Wire Bus Line
	4850 2600 4850 3900
Wire Bus Line
	8900 2300 8900 5950
$EndSCHEMATC
